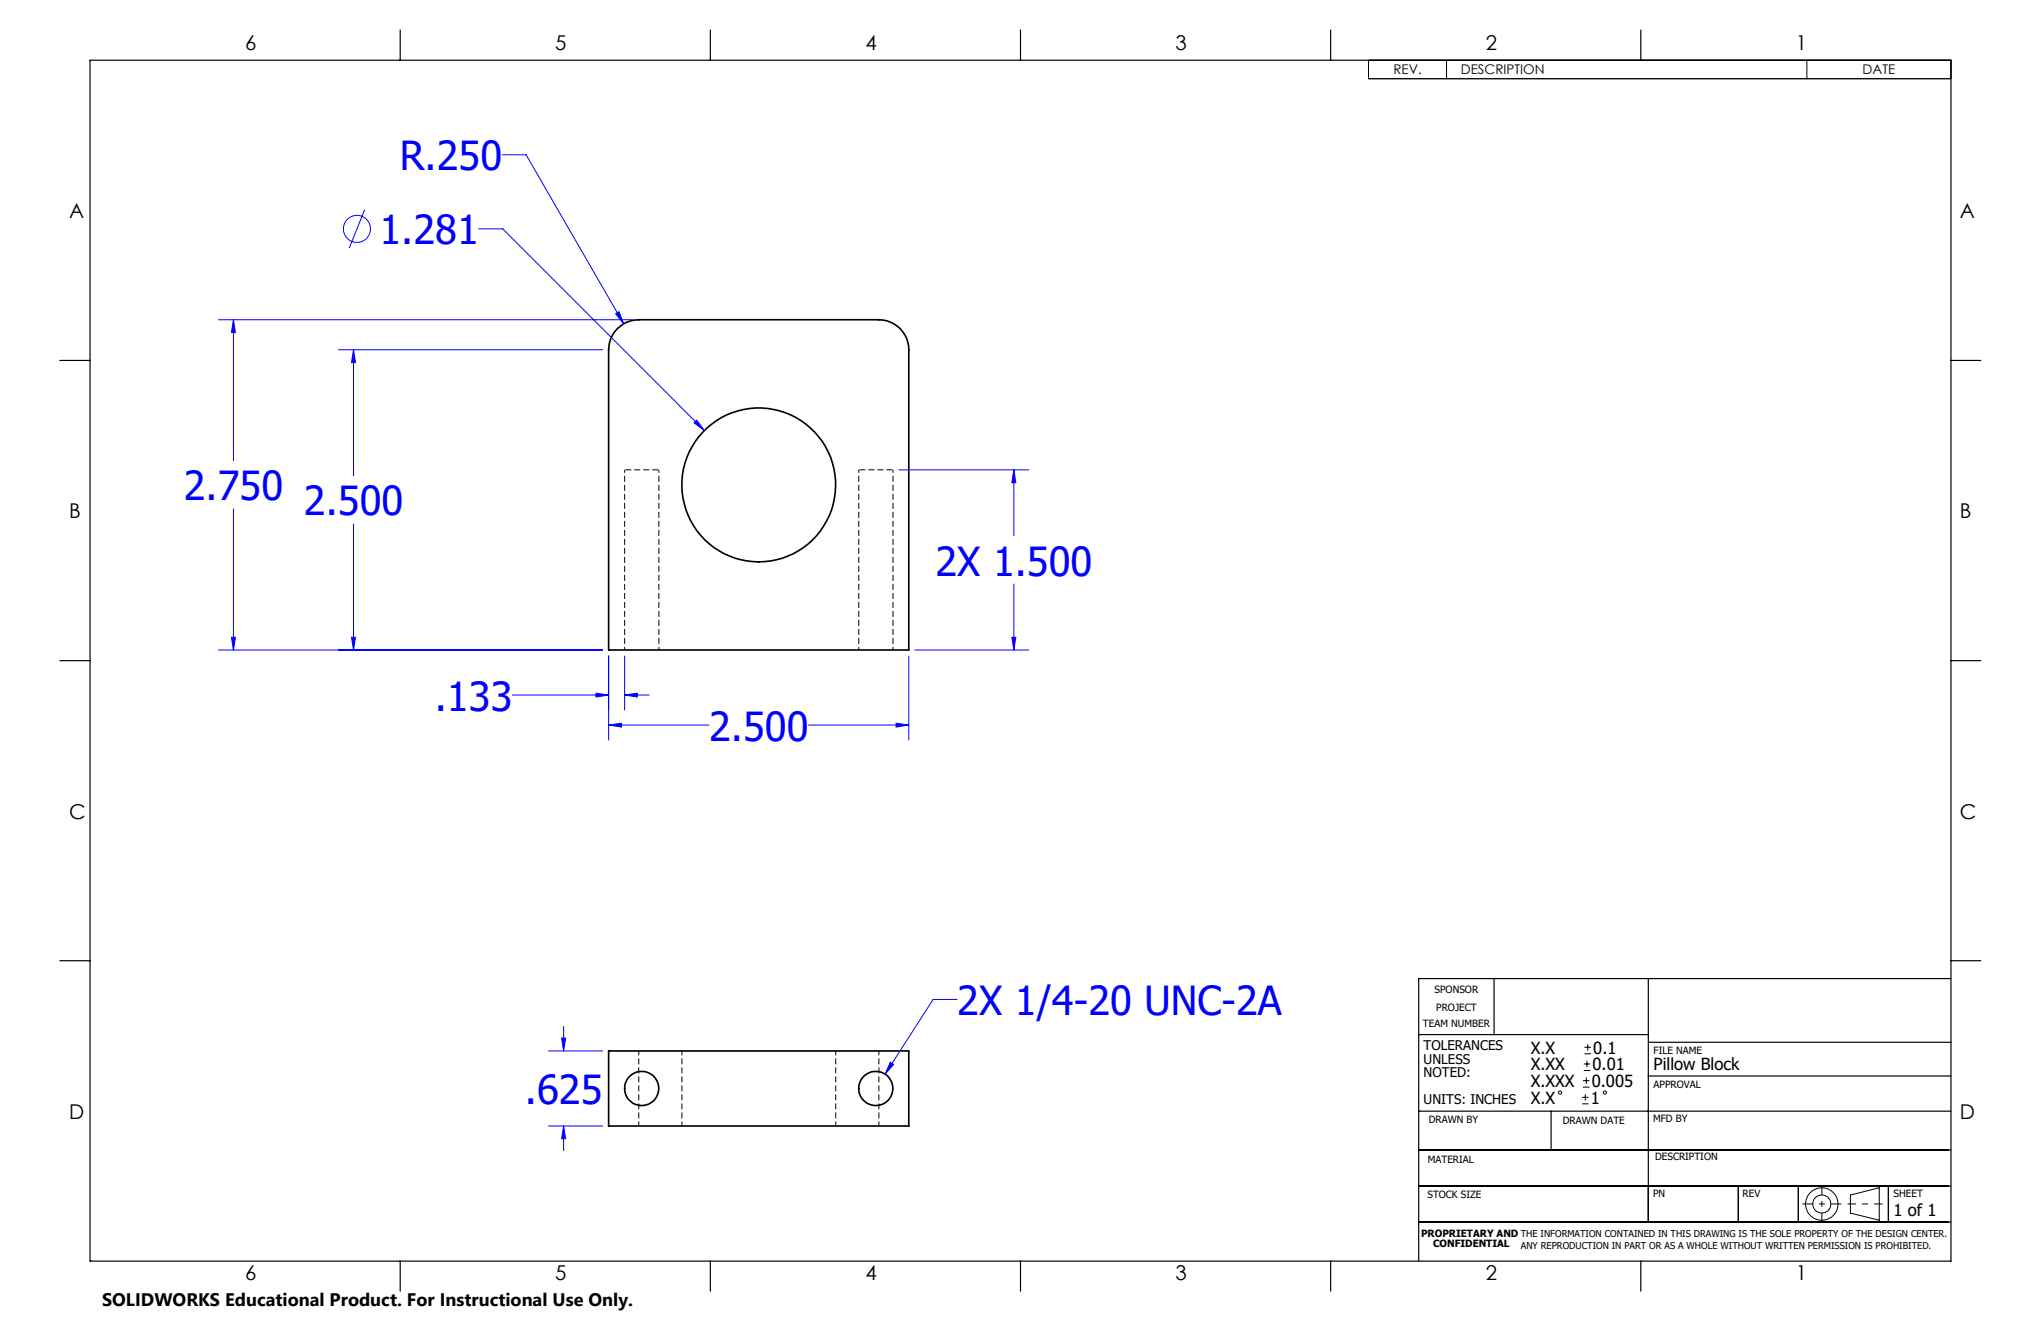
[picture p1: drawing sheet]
<svg xmlns="http://www.w3.org/2000/svg" width="432mm" height="279mm" viewBox="0 0 432 279" stroke-linecap="round" stroke-linejoin="round" font-family="sans-serif">
<path d="M139.4 99.4h-7.2M188.9 99.4h-7.2" fill="none" stroke="#000" stroke-width=".21" stroke-dasharray="1.3 .6" stroke-dashoffset="-.1" stroke-linecap="butt"/>
<path d="M132.2 99.4v38.1M181.7 99.4v38.1M139.4 137.5v-38.1M188.9 137.5v-38.1" fill="none" stroke="#000" stroke-width=".21" stroke-dasharray="1.3 .6" stroke-dashoffset=".6" stroke-linecap="butt"/>
<g fill="none" stroke="#000" stroke-width=".35">
<path d="M130.6 69.5a6.4 6.4 0 0 1 4.5-1.9h50.8a6.3 6.3 0 0 1 6.4 6.4v63.5h-63.5v-63.5a6.4 6.4 0 0 1 1.8-4.5zM128.8 222.3h63.5v15.9h-63.5z"/>
<circle cx="160.5" cy="102.6" r="16.3"/>
<circle cx="135.8" cy="230.2" r="3.6"/>
<circle cx="185.3" cy="230.2" r="3.6"/>
</g>
<path d="M135.1 238.1v-15.8M144.3 222.3v15.8M176.8 238.1v-15.8M185.9 222.3v15.8" fill="none" stroke="#000" stroke-width=".21" stroke-dasharray="1.3 .6" stroke-dashoffset=".3" stroke-linecap="butt"/>
<g fill="none" stroke="#00f" stroke-width=".21">
<path d="M106.2 32.7h5.1l20.6 35.8M77.2 44.3l-3.3 8.2M101.3 48.4h5.1l42.6 42.7M46.2 67.6h87.6M49.4 67.6l.4 2.7h-.8zM49.4 67.6v29.8M71.6 74h55.9M74.8 74l.4 2.7h-.8zM74.8 74v26.6M130.2 66.4l.8-.5 .9 2.6zM146.8 89.4l.6-.5 1.6 2.2zM190.2 99.4h27.5"/>
<path d="M214.5 99.4l.4 2.7h-.8zM214.5 99.4v13.9M49.4 107.7v29.8M74.8 110.8v26.7M46.2 137.5h81.3M49 134.8h.8l-.4 2.7zM74.4 134.8h.8l-.4 2.7zM128.8 138.7v17.8M132.2 138.7v11.5M192.3 138.7v17.8M193.5 137.5h24.2M214.1 134.8h.8l-.4 2.7z"/>
<path d="M214.5 123.5v14M108.4 147h20.4M126.1 146.6l2.7 .4-2.7 .4zM128.8 153.4l2.7-.4v.8zM128.8 153.4h21.2M132.2 147l2.6-.4v.8zM132.2 147h5.1M171.1 153.4h21.2M189.6 153l2.7 .4-2.7 .4zM118.8 219.6h.9l-.5 2.7zM119.2 217.1v5.2M202.5 211.4h-5.1l-10.1 15.8"/>
<path d="M116.1 238.2h11.4M116.1 222.3h11.4M119.2 238.2l.5 2.6h-.9zM119.2 238.2v5.1M188.3 224.7l.8 .4-1.8 2.1z"/>
<circle cx="75.5" cy="48.4" r="2.87"/>
</g>
<g fill="none" stroke="#000" stroke-width=".21">
<path d="M289.5 12.7h123.2v4h-123.2zM306 12.7v4M382.3 12.7v4M334.7 233.5h1.4M334.7 232.1h1.4M334.9 229.9h1.4M334.9 228.6h1.4M335.1 226.4h1.3M335.1 225h1.3M335.2 222.9h1.4M335.2 221.5h1.4M335.4 231.4v1.4"/>
<path d="M335.6 227.9v1.3M335.7 224.4v1.3M335.9 220.8v1.4M391.5 252.8l6.1-1.6v6.9l-6.1-1.5z"/>
<circle cx="330" cy="231.1" r=".34"/>
<circle cx="339.5" cy="231.1" r=".34"/>
<circle cx="385.4" cy="254.6" r="1.9"/>
<circle cx="385.4" cy="254.7" r="3.4"/>
</g>
<path d="M381.3 254.6h8.3" fill="none" stroke="#000" stroke-width=".21" stroke-dasharray="15.2 1.3 1.3 1.3" stroke-dashoffset="13" stroke-linecap="butt"/>
<path d="M385.4 250.8v7.7" fill="none" stroke="#000" stroke-width=".21" stroke-dasharray="15.2 1.3 1.3 1.3" stroke-dashoffset="13.3" stroke-linecap="butt"/>
<path d="M390.9 254.6h7.4" fill="none" stroke="#000" stroke-width=".21" stroke-dasharray="15.2 1.3 1.3 1.3" stroke-dashoffset="13.4" stroke-linecap="butt"/>
<g fill="none" stroke="#000" stroke-width=".25">
<path d="M19 12.7h393.7v254h-393.7zM84.7 6.4v6.3M150.3 6.4v6.3M215.9 6.4v6.3M281.5 6.4v6.3M347.1 6.4v6.3M12.7 76.2h6.3M412.7 76.2h6.4M12.7 139.7h6.3M412.7 139.7h6.4M12.7 203.2h6.3M300.1 218.8h48.6"/>
<path d="M316.1 206.9v11.9M348.7 207v51.5M412.7 207h-112.6v59.7M412.7 203.2h6.4M300.1 235h112.6M328.2 235v8.2M348.7 227.6h64M348.8 220.5h64M300.1 258.5h112.6M300.1 250.9h112.6M300.1 243.2h112.6M367.8 250.9v7.6"/>
<path d="M380.5 250.9v7.6M399.5 250.9v7.6M84.7 266.7v6.4M150.3 266.7v6.4M215.9 266.7v6.4M281.5 266.7v6.4M347.1 266.7v6.4"/>
</g>
<path d="M128.8 153.4l2.7-.4v.8zM189.6 153l2.7 .4-2.7 .4zM74.8 74l.4 2.7h-.8zM74.4 134.8h.8l-.4 2.7zM49 134.8h.8l-.4 2.7zM49.4 67.6l.4 2.7h-.8zM130.2 66.4l1.7 2.1-.9-2.6zM147.4 88.9l-.6 .5 2.2 1.7zM214.1 134.8h.8l-.4 2.7zM214.5 99.4l.4 2.7h-.8zM132.2 147l2.6-.4v.8zM126.1 146.6l2.7 .4-2.7 .4zM119.2 238.2l.5 2.6h-.9zM118.8 219.6h.9l-.5 2.7zM188.3 224.7l-1 2.5 1.8-2.1z" fill="#00f"/>
<g font-size="8.5" fill="#00f">
<text x="84.6" y="36">R.250</text>
<text x="80.3" y="51.7">1.281</text>
<text x="38.9" y="105.9">2.750</text>
<text x="64.3" y="109">2.500</text>
<text x="197.9" y="121.7">2X 1.500</text>
<text x="92" y="150.3">.133</text>
<text x="150" y="156.7">2.500</text>
<text x="202.5" y="214.7">2X 1/4-20 UNC-2A</text>
<text x="111.1" y="233.5">.625</text>
</g>
<g font-size="4.3">
<text x="51.9" y="10.7">6</text>
<text x="117.5" y="10.7">5</text>
<text x="183.1" y="10.7">4</text>
<text x="248.7" y="10.7">3</text>
<text x="314.3" y="10.7">2</text>
<text x="379.9" y="10.7">1</text>
<text x="14.6" y="46.1">A</text>
<text x="414.7" y="46.1">A</text>
<text x="14.6" y="109.6">B</text>
<text x="414.7" y="109.6">B</text>
<text x="14.6" y="173.1">C</text>
<text x="414.7" y="173.1">C</text>
<text x="14.6" y="236.6">D</text>
<text x="414.7" y="236.6">D</text>
<text x="51.9" y="270.8">6</text>
<text x="117.5" y="270.8">5</text>
<text x="183.1" y="270.8">4</text>
<text x="248.7" y="270.8">3</text>
<text x="314.3" y="270.8">2</text>
<text x="379.9" y="270.8">1</text>
</g>
<text font-size="3.8" x="21.6" y="276.3">SOLIDWORKS Educational Product. For Instructional Use Only.</text>
<g font-size="3.5">
<text x="323.8" y="222.9">X.X</text>
<text x="323.8" y="226.4">X.XX</text>
<text x="336.9" y="226.4">0.01</text>
<text x="337.1" y="222.9">0.1</text>
<text x="349.8" y="226.4">Pillow Block</text>
<text x="323.8" y="229.9">X.XXX</text>
<text x="323.8" y="233.5">X.X</text>
<text x="336.6" y="233.5">1</text>
<text x="336.8" y="229.9">0.005</text>
<text x="400.6" y="257.1">1 of 1</text>
</g>
<g font-size="2.8">
<text x="294.8" y="15.7">REV.</text>
<text x="309.1" y="15.7">DESCRIPTION</text>
<text x="394.1" y="15.7">DATE</text>
<text x="301.2" y="222.2">TOLERANCES</text>
<text x="301.2" y="225">UNLESS</text>
<text x="301.2" y="227.8">NOTED:</text>
<text x="301.2" y="233.5">UNITS: INCHES</text>
</g>
<g font-size="2.1">
<text x="303.5" y="210">SPONSOR</text>
<text x="303.8" y="213.9">PROJECT</text>
<text x="301" y="217.3">TEAM NUMBER</text>
<text x="349.8" y="222.9">FILE NAME</text>
<text x="349.8" y="230.2">APPROVAL</text>
<text x="302.3" y="237.5">DRAWN BY</text>
<text x="330.6" y="237.7">DRAWN DATE</text>
<text x="349.7" y="237.3">MFD BY</text>
<text x="302.1" y="245.9">MATERIAL</text>
<text x="350.1" y="245.4">DESCRIPTION</text>
<text x="302" y="253.3">STOCK SIZE</text>
<text x="349.7" y="253.3">PN</text>
<text x="368.7" y="253.2">REV</text>
<text x="400.6" y="253.2">SHEET</text>
<text x="300.7" y="261.6">PROPRIETARY AND THE INFORMATION CONTAINED IN THIS DRAWING IS THE SOLE PROPERTY OF THE DESIGN CENTER.</text>
<text x="303.2" y="263.8">CONFIDENTIAL</text>
</g>
<text font-size="2" x="321.8" y="264.2">ANY REPRODUCTION IN PART OR AS A WHOLE WITHOUT WRITTEN PERMISSION IS PROHIBITED.</text>
</svg>
